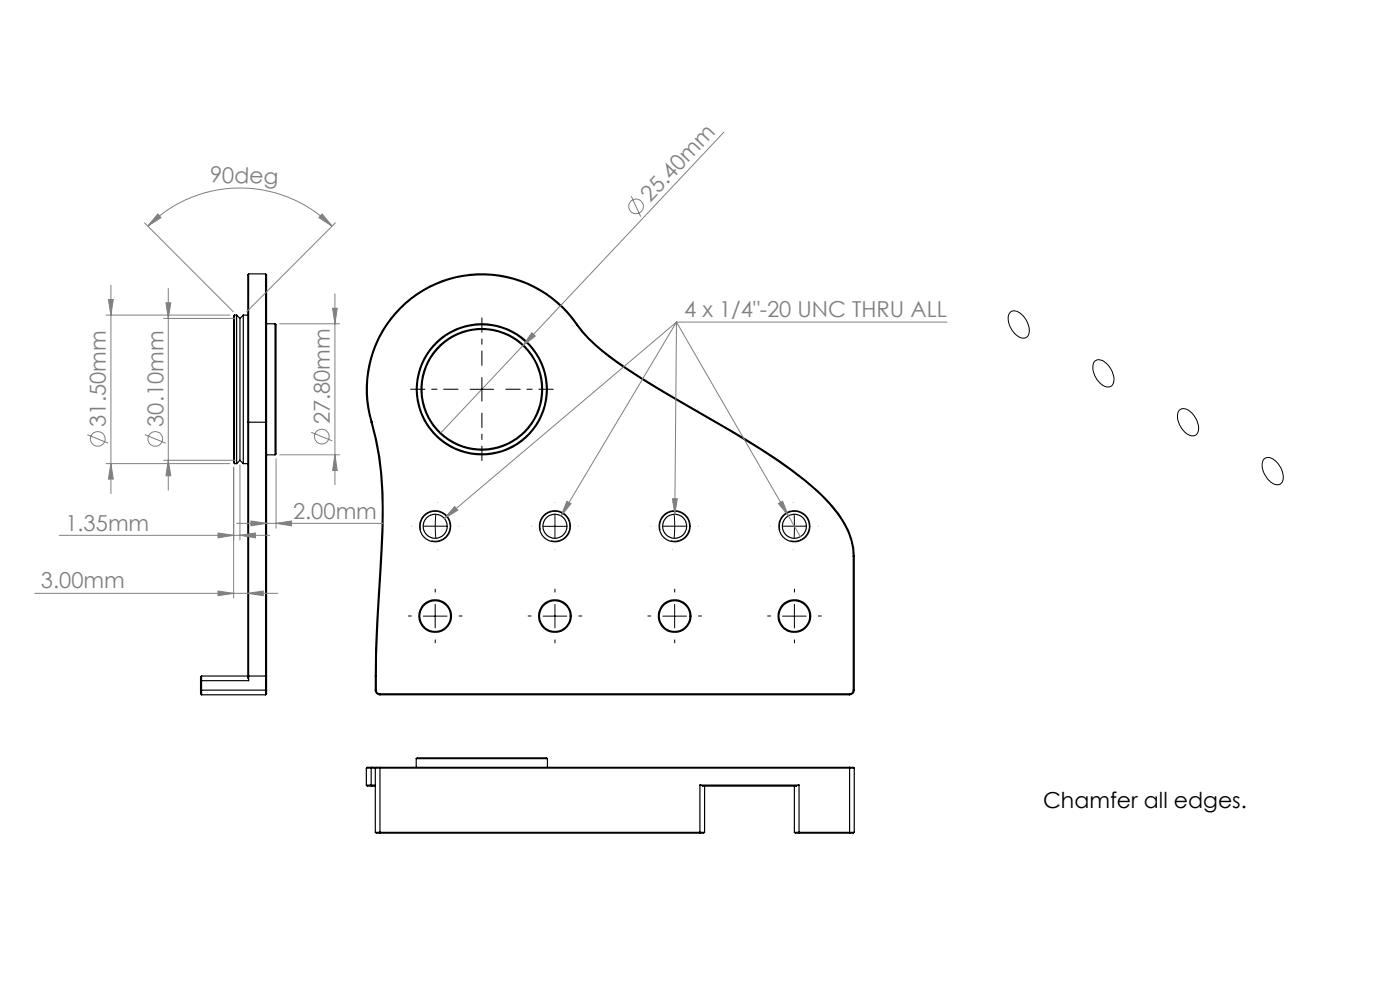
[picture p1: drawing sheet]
<svg xmlns="http://www.w3.org/2000/svg" width="297mm" height="210mm" viewBox="0 0 297 210" stroke-linecap="round" stroke-linejoin="round" font-family="sans-serif">
<g fill="none" stroke="#000" stroke-width=".25">
<path d="M52.7 58.1l-.1 .2v31.2M52.7 58.1v31.5M52.7 58.1h3.6M56.3 58.1v31.5M56.3 58.1l.3 .2v31.2M49.7 66.8v31.5M49.7 66.8l-.1 .2v28.8a4.7 4.7 0 0 0 .1 2.5M49.7 66.8h.5M50.2 66.8v31.5M50.2 66.8l.7 .7M50.9 67.5v30.1M51.6 66.8v31.5"/>
<path d="M51.6 66.8h1M51.6 66.8l-.7 .7M56.6 68.7h1.7M58.3 68.7v27.8M58.3 68.7l.3 .2v27.4l-.3 .2M122.3 68.9a38.7 38.7 0 0 0 11 9.7 601.8 601.8 0 0 0 24.5 14.6 92.6 92.6 0 0 1 16.6 12 20.6 20.6 0 0 1 6.5 11.1l.1 1.7M122.3 68.9a24.3 24.3 0 0 0-30.5-8.3 24.3 24.3 0 0 0-12.9 28.9M122.4 68.8a30.1 30.1 0 0 0 8 7.5 182.8 182.8 0 0 0 18.6 11.5 155.7 155.7 0 0 1 22 14.2 30.4 30.4 0 0 1 9 10.6l1.1 3.6 .1 1.8M122.4 68.8a24.5 24.5 0 0 0-30.7-8.3 24.5 24.5 0 0 0-13 29.1M122.4 68.8l-.1 .1M49.7 98.3h.5M50.9 97.6l-.7 .7"/>
<path d="M50.9 97.6l.7 .7M51.6 98.3h1M52.6 89.5v54.3l.1 .6M52.6 89.5l.1 .1M52.7 89.6v54.8M52.7 89.6h3.6M56.3 89.6v57.8M56.6 89.5v53.9M56.6 96.5h1.7M56.6 89.5l-.3 .1M78.7 89.6a70.1 70.1 0 0 1 2.4 21.8l-.5 10a343 343 0 0 0-1 22M78.9 89.5a72.4 72.4 0 0 1 2.3 22.9l-1.2 22-.2 9"/>
<path d="M78.9 89.5l-.2 .1M181 118h.2M181 118v28.4M181.2 118v28.4M42.5 146.4v.8l.3 .2M42.5 146.4h14.1M42.5 144.4h10.2M42.5 144.4v2M42.8 143.4v4M42.8 143.4l-.3 .2v.8M42.8 143.4h13.8M42.8 147.4h13.5"/>
<path d="M56.6 146.4v.8l-.3 .2M56.6 143.4v3M79.6 146.4a.96 .96 0 0 0 1 1M79.6 146.4h.2M79.6 143.4v3M79.6 143.4h.2M79.8 146.4a.73 .73 0 0 0 .8 .8M79.8 143.4v3M80.6 147.2h99.6M80.6 147.2v.2M80.6 147.4h99.6M180.2 147.2v.2"/>
<path d="M181 146.4a.73 .73 0 0 1-.8 .8M181 146.4h.2M181.2 146.4a.96 .96 0 0 1-1 1M77.7 166.5h1M77.7 166.5l.2 .2h1M77.7 162.9h1M77.7 162.9v3.6M78.7 166.5h.9M78.7 162.9h.9M78.7 166.5l.2 .2M78.7 162.9v3.6M78.9 162.8h-1l-.2 .1"/>
<path d="M78.9 166.7h.7M78.9 162.8h.9M78.9 162.8l-.2 .1M79.6 176.6h69.9M79.6 176.6l.2 .1h.8M79.6 162.9h101.6M79.6 162.9v13.7M80.6 162.8h-.8l-.2 .1M80.6 162.8v13.9M80.6 176.7h67.9M80.6 162.8h99.6M88.3 160.9h27.8"/>
<path d="M88.3 160.9l.2-.1h25.1a4.7 4.7 0 0 1 2.5 .1M88.3 160.9v1.9M116.1 160.9v1.9M148.5 166.5l.6 .2h19.8l.6-.2M148.5 166.5v10.2M148.5 166.5h21M149.5 176.6l-.2 .1h-.8M149.5 166.7v9.9M168.5 176.6h12.7M168.5 176.6l.2 .1h.8M168.5 166.7v9.9M169.5 176.7h10.7"/>
<path d="M169.5 166.5v10.2M180.2 162.8h.8l.2 .1M180.2 162.8v13.9M181.2 176.6l-.2 .1h-.8M181.2 162.9v13.7"/>
<circle cx="102.2" cy="82.6" r="12.9"/>
<circle cx="102.2" cy="82.6" r="13.9"/>
<circle cx="102.2" cy="82.6" r="13.7"/>
<circle cx="102.2" cy="82.6" r="12.7"/>
<circle cx="92.3" cy="111.6" r="3.3"/>
<circle cx="92.3" cy="111.6" r="2.55"/>
<circle cx="117.7" cy="111.6" r="3.3"/>
<circle cx="117.7" cy="111.6" r="2.55"/>
<circle cx="143.1" cy="111.6" r="3.3"/>
<circle cx="143.1" cy="111.6" r="2.55"/>
<circle cx="168.5" cy="111.6" r="3.3"/>
<circle cx="168.5" cy="111.6" r="2.55"/>
<circle cx="92.3" cy="130.7" r="3.5"/>
<circle cx="92.3" cy="130.7" r="3.3"/>
<circle cx="117.7" cy="130.7" r="3.5"/>
<circle cx="117.7" cy="130.7" r="3.3"/>
<circle cx="143.1" cy="130.7" r="3.5"/>
<circle cx="143.1" cy="130.7" r="3.3"/>
<circle cx="168.5" cy="130.7" r="3.5"/>
<circle cx="168.5" cy="130.7" r="3.3"/>
</g>
<g fill="none" stroke="#808080" stroke-width=".21">
<path d="M153.6 28l-42.7 45.3M30.7 47.3l18.8 18.8M31.4 48a27.7 27.7 0 0 1 39 0M33.5 45.4l.6 .8-2.7 1.8zM68.3 45.4l2.1 2.6-2.7-1.8zM71.2 47.3l-18.9 18.8M133.9 41.6l2 4.4M22.5 66.8h26.3M23 63.5h1l-.5 3.3zM23.5 60.5v44.2M34.7 67.5h15.2M35.2 64.2h1l-.5 3.3z"/>
<path d="M35.7 61.2v42.8M59.3 68.7h12.7M70.6 65.4h.9l-.5 3.3zM71 62.3v40.5M110.9 73.3l-17.4 18.5M112.8 70.6l.8 .7-2.7 2zM143.5 68.3l26.3 45.5M143.5 68.3h57.4M143.5 68.3l-.3 40.8M143.5 68.3l-24.5 41.1M143.5 68.3l-49.2 41.7M18.5 92.2l4.5 1.8"/>
<path d="M22.5 98.3h26.3M23.5 98.3l.5 3.3h-1zM30.7 92.2l4.5 1.8M34.7 97.6h15.2M35.7 97.6l.5 3.3h-1zM49.6 99.1v27.8M50.9 98.6v16M58.6 97.3v14.7M59.3 96.5h12.7M66 91.7l4.5 1.8M71 96.5l.5 3.3h-.9zM12.6 113.6h44.7"/>
<path d="M46.2 113.1l3.4 .5-3.4 .5zM50.2 111h31M50.9 113.6l3.3-.5v1zM53.2 110.5l3.4 .5-3.4 .5zM58.6 111l3.2-.5v1zM96.4 107.4l.7 .8-2.8 1.8zM120.3 106.4l.8 .4-2.1 2.6zM142.7 105.8h1l-.5 3.3zM165.1 106.8l.9-.5 1.3 3.1zM7.4 125.9h51.5M46.2 125.4l3.4 .5-3.4 .5zM52.6 125.9l3.2-.5v1z"/>
<circle cx="134.9" cy="43.8" r="1.56"/>
<circle cx="20.7" cy="93.1" r="1.55"/>
<circle cx="32.9" cy="93.1" r="1.55"/>
<circle cx="68.3" cy="92.6" r="1.56"/>
</g>
<g fill="none" stroke="#000" stroke-width=".21">
<path d="M214.3 66.2a2.05 2.05 0 0 1 2.8 .8 3.7 3.7 0 0 1 .8 4.4 1.81 1.81 0 0 1-2.5-.5 4.2 4.2 0 0 1-1.3-4.4zM232.2 76.7a1.98 1.98 0 0 1 2.8 .7 3.7 3.7 0 0 1 .9 4.4 2.08 2.08 0 0 1-2.9-.9 3.7 3.7 0 0 1-.8-4.2zM99.7 82.6h5M102.2 80.1v5M250.3 87a2.16 2.16 0 0 1 2.9 1 3.4 3.4 0 0 1 .6 4.2 2.23 2.23 0 0 1-2.9-1.1 3.6 3.6 0 0 1-.7-4zM268.2 97.3a1.91 1.91 0 0 1 2.6 .7 4.2 4.2 0 0 1 1.2 4.3 1.68 1.68 0 0 1-2.7-.3 3.9 3.9 0 0 1-1.2-4.6zM89.3 112.5a3.2 3.2 0 0 1 2.8-4 3.2 3.2 0 0 1 3.4 3.4 3.2 3.2 0 0 1-4 2.8M114.7 112.5a3.2 3.2 0 0 1 2.8-4 3.2 3.2 0 0 1 3.4 3.4 3.2 3.2 0 0 1-4 2.8M115.2 111.6h5M117.7 109.1v5.1M140.1 112.5a3.2 3.2 0 0 1 2.8-4 3.2 3.2 0 0 1 3.4 3.4 3.2 3.2 0 0 1-4 2.8M165.5 112.5a3.2 3.2 0 0 1 2.8-4 3.2 3.2 0 0 1 3.4 3.4 3.2 3.2 0 0 1-4 2.8"/>
<path d="M89.8 130.7h5M92.3 128.2v5M115.2 130.7h5M117.7 128.2v5M140.6 130.7h5M143.1 128.2v5M166 130.7h5M168.5 128.2v5"/>
</g>
<g fill="none" stroke="#000" stroke-width=".21" stroke-dasharray="15.2 1.3 1.3 1.3" stroke-linecap="butt">
<path d="M92.3 111.6l.2 2.5M92.3 111.6l.2-2.5M92.3 111.6h-2.5M92.3 111.6h2.5M97.3 111.6h.1M117.7 116.6v.1M122.7 111.6h.1M143.1 111.6l-.1-2.5M143.1 111.6l-.1 2.5M143.1 111.6h2.5M143.1 111.6h-2.5M148.1 111.6h.1"/>
<path d="M168.3 116.6v.1M168.5 111.6v-2.5M168.5 111.6v2.5M168.5 111.6h2.5M168.5 111.6h-2.5M173.5 111.6h.1M87.3 130.7h-.7M92.3 125.7v-.8M92.3 135.7v.7M97.3 130.7h.8M112.7 130.7h-.7M117.7 125.7v-.8"/>
<path d="M117.7 135.7v.7M122.7 130.7h.8M138.1 130.7h-.7M143.1 125.7v-.8M143.1 135.7v.7M148.1 130.7h.8M163.5 130.7h-.7M168.5 125.7v-.8M168.5 135.7v.7M173.5 130.7h.8"/>
</g>
<path d="M102.2 77.6v-10.2M97.2 82.6h-10.2M102.2 87.6v10.2M107.2 82.6h10.2" fill="none" stroke="#000" stroke-width=".21" stroke-dasharray="15.2 1.3 1.3 1.3" stroke-dashoffset="12" stroke-linecap="butt"/>
<g fill="#808080">
<path d="M112.8 70.6l.8 .7-2.7 2z"/>
<path d="M68.3 45.4l2.1 2.6-2.7-1.8zM33.5 45.4l.6 .8-2.7 1.8z"/>
<path d="M50.9 113.6l3.3-.5v1zM46.2 113.1l3.4 .5-3.4 .5z"/>
<path d="M165.1 106.8l2.2 2.6-1.3-3.1zM142.7 105.8l.5 3.3 .5-3.3zM120.3 106.4l-1.3 3 2.1-2.6zM96.4 107.4l-2.1 2.6 2.8-1.8z"/>
<path d="M46.2 125.4l3.4 .5-3.4 .5zM52.6 125.9l3.2-.5v1z"/>
<path d="M58.6 111l3.2-.5v1zM53.2 110.5l3.4 .5-3.4 .5z"/>
<path d="M35.2 64.2h1l-.5 3.3zM35.7 97.6l.5 3.3h-1zM23 63.5h1l-.5 3.3zM23.5 98.3l.5 3.3h-1zM70.6 65.4h.9l-.5 3.3zM71 96.5l.5 3.3h-.9z"/>
</g>
<g font-size="4.7" fill="#808080">
<text x="44.5" y="38.6" transform="rotate(2 44.5 38.6)">90deg</text>
<text x="138" y="43.1" transform="rotate(-47 138 43.1)">25.40mm</text>
<text x="145.1" y="67.3">4 x 1/4&quot;-20 UNC THRU ALL</text>
<text x="22.5" y="90.5" transform="rotate(-90 22.5 90.5)">31.50mm</text>
<text x="34.7" y="90.5" transform="rotate(-90 34.7 90.5)">30.10mm</text>
<text x="70" y="90" transform="rotate(-90 70 90)">27.80mm</text>
<text x="13.9" y="112.5">1.35mm</text>
<text x="62.2" y="110">2.00mm</text>
<text x="8.7" y="124.8">3.00mm</text>
</g>
<text font-size="4.7" x="221.3" y="171.4">Chamfer all edges.</text>
</svg>
